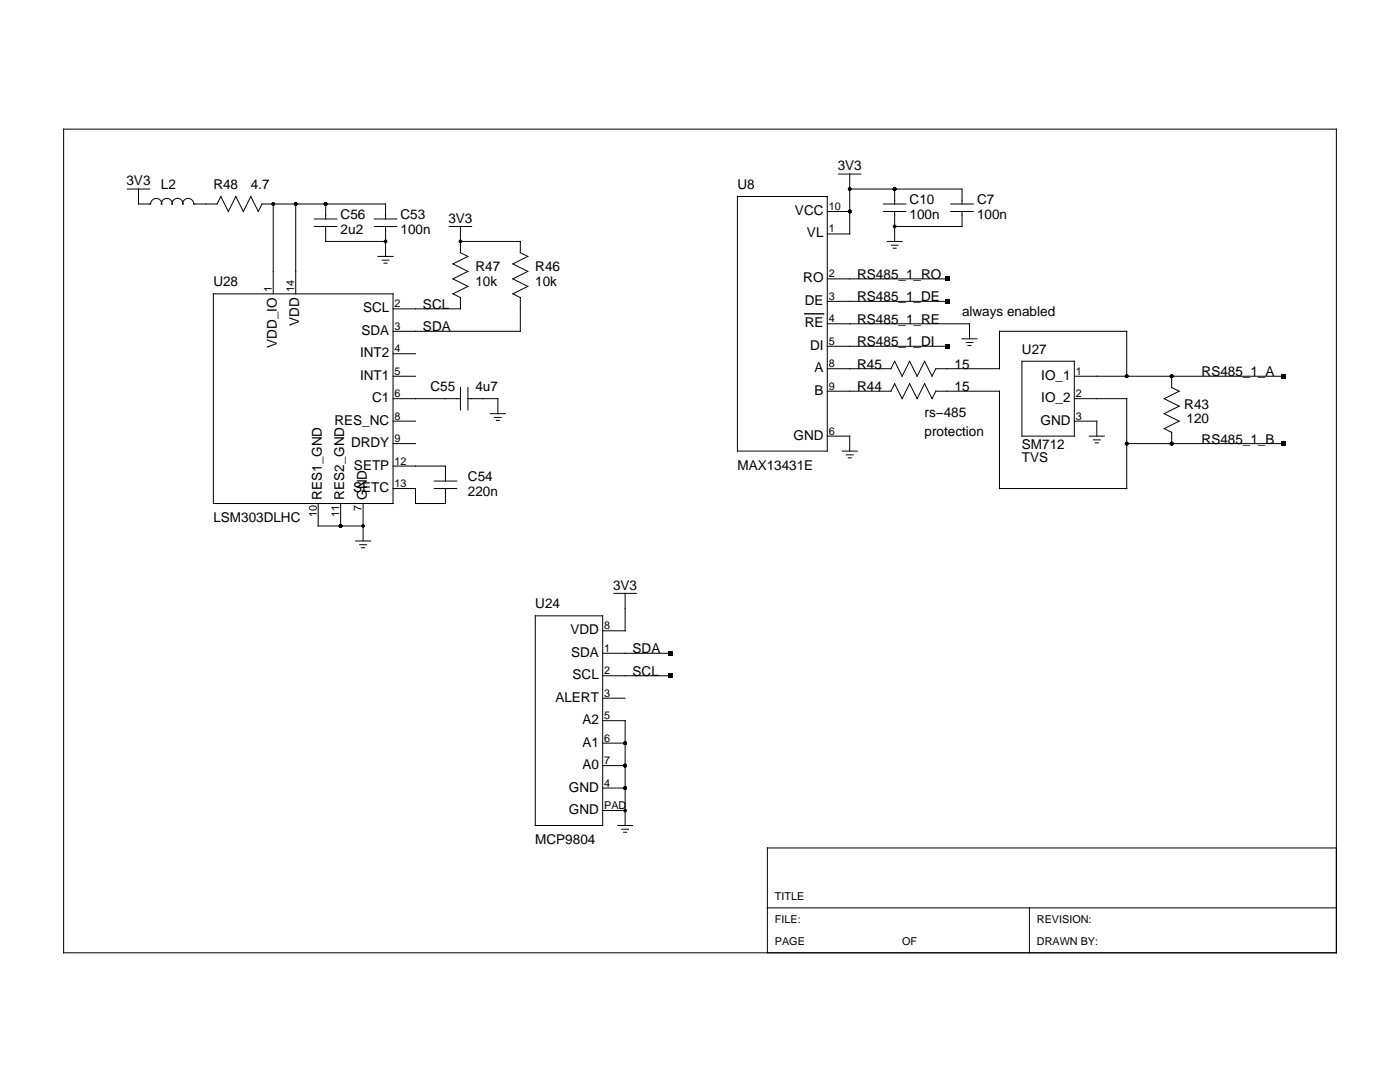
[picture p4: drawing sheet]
<svg xmlns="http://www.w3.org/2000/svg" width="279mm" height="216mm" viewBox="0 0 279 216" stroke-linecap="round" stroke-linejoin="round" font-family="sans-serif">
<g fill="none" stroke="#000" stroke-width=".2">
<path d="M12.7 25.8h254v164.3h-254zM25.4 37.7h4.5M27.6 37.7v3h2.5a1.09 1.09 0 0 1 1.1-1.1 1.09 1.09 0 0 1 1 1.2 1.07 1.07 0 0 1 1.1-1.2 1.07 1.07 0 0 1 1.1 1.2 1.07 1.07 0 0 1 1-1.2 1.07 1.07 0 0 1 1.1 1.2 1.09 1.09 0 0 1 1-1.2 1.09 1.09 0 0 1 1.2 1.1h4.6l.8-1.5 1.5 3 1.5-3 1.5 3 1.5-3 1.4 3 .8-1.5h24.6v3M147.2 39.2h17.9v50.8h-17.9zM167.3 34.7h4.5M169.6 34.7v12h-4.5M169.6 37.7h22.4v3M178.5 37.7v3M42.6 58.6h35.8v41.9h-35.8zM54.5 40.7v17.9M59 40.7v17.9M62.8 45.2h4.4"/>
<path d="M62.8 43.7h4.4M65 45.2v3h11.9M65 40.7v3M74.7 45.2h4.5M74.7 43.7h4.5M75.5 51.2h2.9M76.3 51.9h1.3M76.6 52.5h.6M76.9 45.2v6M89.6 45.2h4.5M91.9 48.2h11.9v2.2l1.5 .8-3 1.5 3 1.5-3 1.4 3 1.5-3 1.5 1.5 .8v6.7h-25.4M91.9 45.2v5.2l1.5 .8-3 1.5 3 1.5-3 1.4 3 1.5-3 1.5 1.5 .8v2.2h-13.5"/>
<path d="M165.1 42.2h4.5M165.1 55.6h23.9M176.3 42.2h4.5M176.3 40.7h4.5M177.1 48.2h2.9M177.9 48.9h1.3M178.2 49.5h.6M178.5 42.2v6M189.8 42.2h4.4M189.8 40.7h4.4M192 42.2v3h-13.5M78.4 75.1h4.5"/>
<path d="M78.4 79.6h13.5M78.4 70.6h4.5M91.9 77.3v4.5M93.4 79.6h6v2.9M93.4 77.3v4.5M165.1 60.1h23.9M165.1 64.6h28.4v3M165.1 69.1h23.9M165.1 73.6h12.7l.7-1.5 1.5 3 1.5-3 1.5 3 1.5-3 1.5 3 .8-1.5h12.7v-7.5h25.4v9M165.1 78.1h12.7l.7-1.5 1.5 3 1.5-3 1.5 3 1.5-3 1.5 3 .8-1.5h12.7v19.4h25.4v-17.9h-10.5M192 67.6h3M192.8 68.3h1.4"/>
<path d="M193.2 68.9h.6M203.9 72.1h10.5v14.9h-10.5zM214.4 75.1h41.8M233.8 75.1v2.2l1.5 .8-3 1.5 3 1.4-3 1.5 3 1.5-3 1.5 1.5 .8v2.2M78.4 84h4.5M78.4 88.5h4.5M78.4 97.5h4.5v3h6v-3M78.4 93h10.5v3M86.7 97.5h4.4M86.7 96h4.4M97.9 82.5h3M98.7 83.3h1.3"/>
<path d="M99.1 83.9h.6M165.1 87h4.5v3M168.1 90h3M168.9 90.8h1.4M169.3 91.4h.6M214.4 84h4.5v3M217.4 87h3M218.2 87.8h1.4M218.6 88.4h.6M224.9 88.5h31.3M63.5 100.5v4.5h9M68 100.5v4.5"/>
<path d="M71 107.9h3M71.8 108.7h1.3M72.2 109.3h.6M72.5 100.5v7.4M122.5 118.4h4.5M124.8 118.4v7.5h-4.5M106.8 122.9h13.5v41.8h-13.5zM120.3 130.4h13.4M120.3 134.8h13.4M120.3 139.3h4.5M120.3 143.8h4.5v20.9M120.3 148.3h4.5"/>
<path d="M120.3 152.8h4.5M120.3 157.2h4.5M120.3 161.7h4.5M123.3 164.7h3M124.1 165.5h1.3M124.5 166.1h.6M266.7 169.2h-113.6v20.9M153.1 181.2h113.6M205.4 181.2v8.9"/>
</g>
<g fill="#000">
<path d="M188.6 59.7h.9v.9h-.9zM188.6 55.2h.9v.9h-.9zM188.6 68.6h.9v.9h-.9zM255.8 74.6h.9v.9h-.9zM255.8 88.1h.9v.9h-.9zM133.3 129.9h.9v.9h-.9zM133.3 134.4h.9v.9h-.9z"/>
<circle cx="169.6" cy="37.7" r=".37"/>
<circle cx="178.5" cy="37.7" r=".37"/>
<circle cx="54.5" cy="40.7" r=".37"/>
<circle cx="59" cy="40.7" r=".37"/>
<circle cx="65" cy="40.7" r=".37"/>
<circle cx="76.9" cy="48.2" r=".37"/>
<circle cx="91.9" cy="48.2" r=".37"/>
<circle cx="169.6" cy="42.2" r=".37"/>
<circle cx="178.5" cy="45.2" r=".37"/>
<circle cx="224.9" cy="75.1" r=".37"/>
<circle cx="233.8" cy="75.1" r=".37"/>
<circle cx="224.9" cy="88.5" r=".37"/>
<circle cx="233.8" cy="88.5" r=".37"/>
<circle cx="68" cy="105" r=".37"/>
<circle cx="72.5" cy="105" r=".37"/>
<circle cx="124.8" cy="148.3" r=".37"/>
<circle cx="124.8" cy="157.2" r=".37"/>
<circle cx="124.8" cy="152.8" r=".37"/>
<circle cx="124.8" cy="161.7" r=".37"/>
</g>
<path d="M160.6 62.6h3.8" fill="none" stroke="#000" stroke-width=".27"/>
<g font-size="2.7">
<text x="167.2" y="34">3V3</text>
<text x="25.2" y="37">3V3</text>
<text x="32.1" y="37.7">L2</text>
<text x="42.6" y="37.7">R48</text>
<text x="50.1" y="37.7">4.7</text>
<text x="147.2" y="37.7">U8</text>
<text x="181.5" y="40.7">C10</text>
<text x="195" y="40.7">C7</text>
<text x="68" y="43.7">C56</text>
<text x="68" y="46.7">2u2</text>
<text x="79.9" y="43.7">C53</text>
<text x="79.9" y="46.7">100n</text>
<text x="89.5" y="44.4">3V3</text>
<text x="158.7" y="42.9">VCC</text>
<text x="161.1" y="47.4">VL</text>
<text x="181.5" y="43.7">100n</text>
<text x="195" y="43.7">100n</text>
<text x="42.6" y="57.1">U28</text>
<text x="94.9" y="54.2">R47</text>
<text x="94.9" y="57.1">10k</text>
<text x="106.8" y="54.2">R46</text>
<text x="106.8" y="57.1">10k</text>
<text x="160.3" y="56.4">RO</text>
<text x="171.1" y="55.6">RS485_1_RO</text>
<text x="59.7" y="65.1" transform="rotate(-90 59.7 65.1)">VDD</text>
<text x="72.4" y="62.3">SCL</text>
<text x="84.4" y="61.6">SCL</text>
<text x="160.6" y="60.8">DE</text>
<text x="160.6" y="65.3">RE</text>
<text x="171.1" y="64.6">RS485_1_RE</text>
<text x="171.1" y="60.1">RS485_1_DE</text>
<text x="192" y="63.1">always enabled</text>
<text x="55.2" y="69.4" transform="rotate(-90 55.2 69.4)">VDD_IO</text>
<text x="71.8" y="71.3">INT2</text>
<text x="72.1" y="66.8">SDA</text>
<text x="84.4" y="66.1">SDA</text>
<text x="161.7" y="69.8">DI</text>
<text x="171.1" y="69.1">RS485_1_DI</text>
<text x="203.9" y="70.6">U27</text>
<text x="71.8" y="75.8">INT1</text>
<text x="162.6" y="74.3">A</text>
<text x="171.1" y="73.6">R45</text>
<text x="190.5" y="73.6">15</text>
<text x="207.8" y="75.8">IO_1</text>
<text x="239.8" y="75.1">RS485_1_A</text>
<text x="74.2" y="80.3">C1</text>
<text x="85.9" y="78.1">C55</text>
<text x="94.9" y="78.1">4u7</text>
<text x="162.6" y="78.8">B</text>
<text x="171.1" y="78.1">R44</text>
<text x="184.5" y="83.1">rs−485</text>
<text x="190.5" y="78.1">15</text>
<text x="207.8" y="80.3">IO_2</text>
<text x="236.4" y="81.5">R43</text>
<text x="66.8" y="84.8">RES_NC</text>
<text x="70.1" y="89.2">DRDY</text>
<text x="158.4" y="87.7">GND</text>
<text x="184.5" y="87">protection</text>
<text x="203.9" y="89.6">SM712</text>
<text x="207.7" y="84.8">GND</text>
<text x="236.8" y="84.5">120</text>
<text x="239.8" y="88.5">RS485_1_B</text>
<text x="70.6" y="93.7">SETP</text>
<text x="93.4" y="96">C54</text>
<text x="147.2" y="93.7">MAX13431E</text>
<text x="203.9" y="92.3">TVS</text>
<text x="64.2" y="99.7" transform="rotate(-90 64.2 99.7)">RES1_GND</text>
<text x="68.7" y="99.7" transform="rotate(-90 68.7 99.7)">RES2_GND</text>
<text x="70.5" y="98.2">SETC</text>
<text x="73.2" y="99.7" transform="rotate(-90 73.2 99.7)">GND</text>
<text x="93.4" y="99">220n</text>
<text x="42.6" y="104.2">LSM303DLHC</text>
<text x="122.4" y="117.7">3V3</text>
<text x="106.8" y="121.4">U24</text>
<text x="113.8" y="126.6">VDD</text>
<text x="114" y="131.1">SDA</text>
<text x="126.3" y="130.4">SDA</text>
<text x="114.3" y="135.6">SCL</text>
<text x="126.3" y="134.8">SCL</text>
<text x="110.8" y="140">ALERT</text>
<text x="116.2" y="144.5">A2</text>
<text x="116.2" y="149">A1</text>
<text x="116.2" y="153.5">A0</text>
<text x="113.5" y="158">GND</text>
<text x="113.5" y="162.4">GND</text>
<text x="106.8" y="168.5">MCP9804</text>
</g>
<g font-size="2.2">
<text x="165.4" y="41.9">10</text>
<text x="165.4" y="46.4">1</text>
<text x="54.2" y="58.3" transform="rotate(-90 54.2 58.3)">1</text>
<text x="58.7" y="58.3" transform="rotate(-90 58.7 58.3)">14</text>
<text x="165.4" y="55.3">2</text>
<text x="165.4" y="59.8">3</text>
<text x="78.7" y="65.8">3</text>
<text x="78.7" y="61.3">2</text>
<text x="165.4" y="64.3">4</text>
<text x="78.7" y="70.3">4</text>
<text x="165.4" y="68.8">5</text>
<text x="78.7" y="74.8">5</text>
<text x="165.4" y="73.3">8</text>
<text x="165.4" y="77.8">9</text>
<text x="214.7" y="74.8">1</text>
<text x="78.7" y="79.3">6</text>
<text x="78.7" y="83.7">8</text>
<text x="214.7" y="83.7">3</text>
<text x="214.7" y="79.3">2</text>
<text x="78.7" y="88.2">9</text>
<text x="165.4" y="86.7">6</text>
<text x="78.7" y="92.7">12</text>
<text x="72.2" y="102" transform="rotate(-90 72.2 102)">7</text>
<text x="78.7" y="97.2">13</text>
<text x="63.2" y="103.2" transform="rotate(-90 63.2 103.2)">10</text>
<text x="67.7" y="103.2" transform="rotate(-90 67.7 103.2)">11</text>
<text x="120.6" y="125.6">8</text>
<text x="120.6" y="130.1">1</text>
<text x="120.6" y="134.5">2</text>
<text x="120.6" y="143.5">5</text>
<text x="120.6" y="139">3</text>
<text x="120.6" y="148">6</text>
<text x="120.6" y="152.5">7</text>
<text x="120.6" y="156.9">4</text>
<text x="120.6" y="161.4">PAD</text>
<text x="154.6" y="179.7">TITLE</text>
<text x="154.6" y="184.1">FILE:</text>
<text x="206.9" y="184.1">REVISION:</text>
<text x="154.6" y="188.6">PAGE</text>
<text x="180" y="188.6">OF</text>
<text x="206.9" y="188.6">DRAWN BY:</text>
</g>
</svg>
